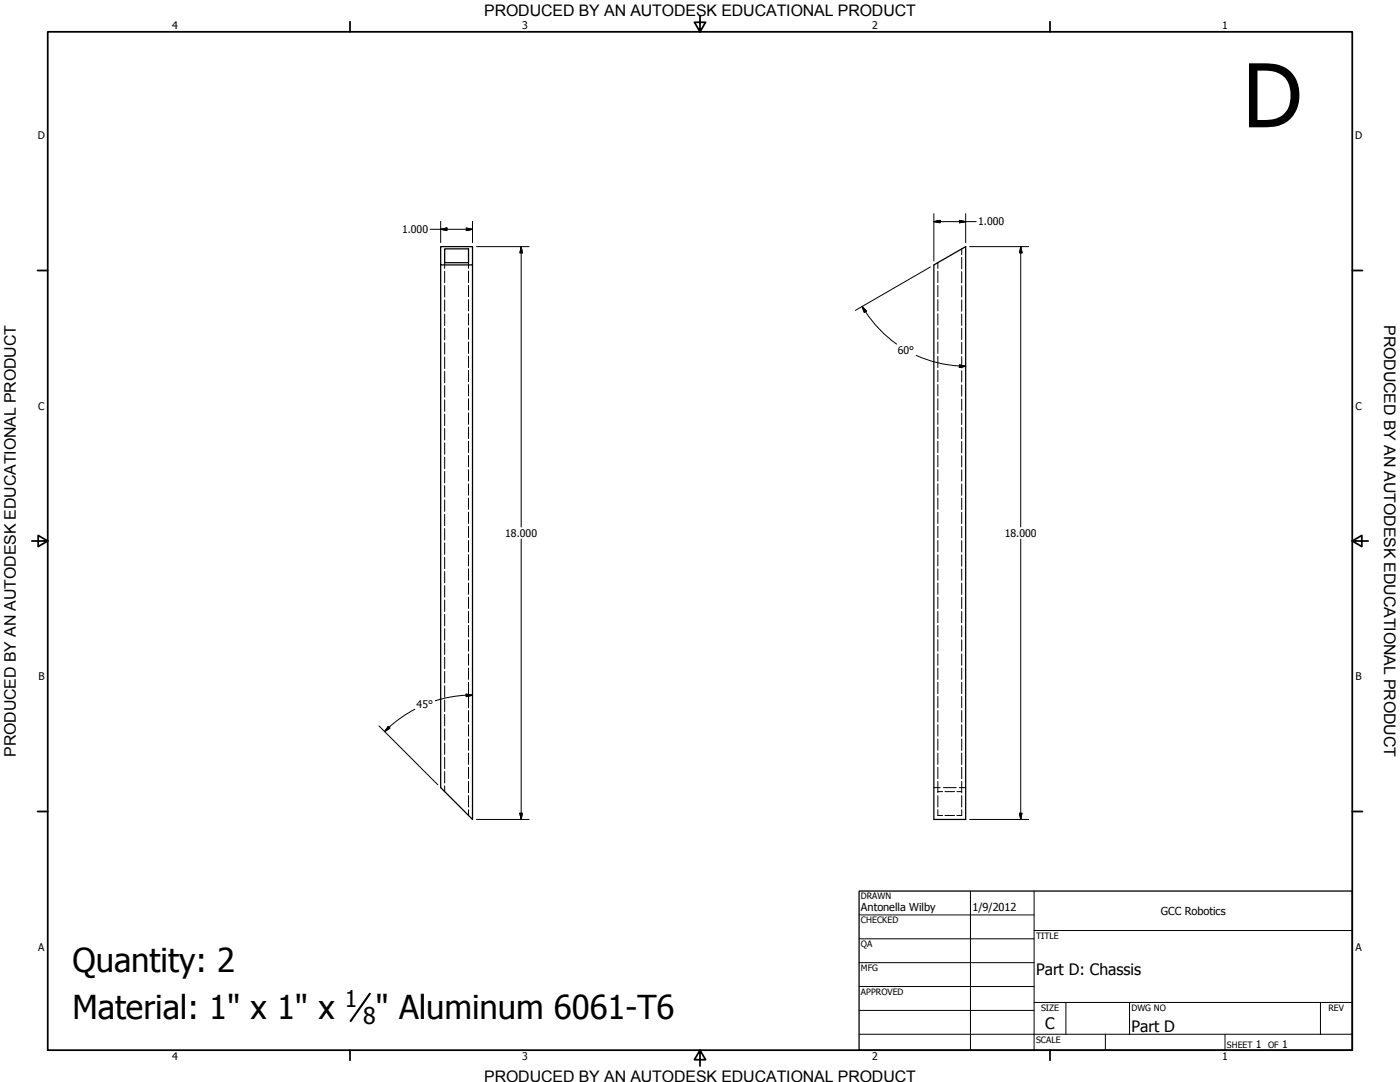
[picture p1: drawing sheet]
<svg xmlns="http://www.w3.org/2000/svg" width="559mm" height="432mm" viewBox="0 0 559 432" stroke-linecap="round" stroke-linejoin="round" font-family="sans-serif">
<!-- layer: Visible (ANSI) -->
<path d="M175.9 98.4h12.7v7.3h-12.7zM177.5 99.3h9.5v5.5h-9.5zM175.9 105.7v208.6l12.7 12.7v-221.3M372.7 105.7l12.7-7.3v228.6h-12.7z" fill="none" stroke="#000" stroke-width=".51"/>
<!-- layer: Hidden (ANSI) -->
<g fill="none" stroke="#000" stroke-width=".4">
<path d="M383.9 99.3v2.3M177.5 104.8v2.3M177.5 108.3v4.5M177.5 114v4.6M177.5 119.7v4.5M187 104.8v2.3M187 108.2v4.6M187 113.9v4.5M187 119.6v4.5M374.3 104.8v2.3M374.3 108.2v4.6M374.3 113.9v4.5"/>
<path d="M374.3 119.6v4.5M383.9 102.7v4.6M383.9 108.4v4.5M383.9 114v4.6M383.9 119.7v4.5M177.5 125.3v4.6M177.5 131.1v4.5M177.5 136.8v4.6M187 125.2v4.5M187 130.9v4.5M187 136.5v4.5M374.3 125.2v4.5"/>
<path d="M374.3 130.9v4.5M374.3 136.5v4.5M383.9 125.3v4.6M383.9 131v4.5M383.9 136.7v4.5M177.5 142.5v4.6M177.5 148.2v4.6M177.5 153.9v4.6M177.5 159.6v4.5M187 142.2v4.5M187 147.8v4.5M187 153.5v4.5"/>
<path d="M187 159.1v4.5M374.3 142.2v4.5M374.3 147.8v4.5M374.3 153.5v4.5M374.3 159.1v4.5M383.9 142.3v4.5M383.9 148v4.5M383.9 153.6v4.5M383.9 159.3v4.5M177.5 165.3v4.6M177.5 171v4.6M177.5 176.7v4.6"/>
<path d="M187 164.8v4.6M187 170.4v4.6M187 176.1v4.6M374.3 164.8v4.6M374.3 170.4v4.6M374.3 176.1v4.6M383.9 164.9v4.5M383.9 170.6v4.5M383.9 176.2v4.5M177.5 182.4v4.6M177.5 188.2v4.5M177.5 193.8v4.6"/>
<path d="M177.5 199.5v4.6M187 181.7v4.6M187 187.5v4.5M187 193.1v4.5M187 198.8v4.5M374.3 181.7v4.6M374.3 187.5v4.5M374.3 193.1v4.5M374.3 198.8v4.5M383.9 181.9v4.5M383.9 187.5v4.5M383.9 193.2v4.5"/>
<path d="M383.9 198.8v4.5M177.5 205.2v4.6M177.5 210.9v4.6M177.5 216.7v4.5M187 204.4v4.5M187 210.1v4.5M187 215.7v4.5M374.3 204.4v4.5M374.3 210.1v4.5M374.3 215.7v4.5M383.9 204.5v4.5M383.9 210.1v4.5"/>
<path d="M383.9 215.8v4.5M177.5 222.4v4.5M177.5 228.1v4.5M177.5 233.7v4.6M177.5 239.5v4.5M187 221.4v4.5M187 227v4.5M187 232.7v4.5M187 238.3v4.5M374.3 221.4v4.5M374.3 227v4.5M374.3 232.7v4.5"/>
<path d="M374.3 238.3v4.5M383.9 221.4v4.5M383.9 227.1v4.5M383.9 232.7v4.5M383.9 238.4v4.5M177.5 245.2v4.5M177.5 250.9v4.6M177.5 256.6v4.6M187 244v4.5M187 249.6v4.6M187 255.3v4.5M374.3 244v4.5"/>
<path d="M374.3 249.6v4.6M374.3 255.3v4.5M383.9 244v4.5M383.9 249.7v4.5M383.9 255.3v4.5M177.5 262.3v4.5M177.5 268v4.5M177.5 273.7v4.6M177.5 279.4v4.6M187 261v4.5M187 266.6v4.5M187 272.3v4.5"/>
<path d="M187 277.9v4.5M374.3 261v4.5M374.3 266.6v4.5M374.3 272.3v4.5M374.3 277.9v4.5M383.9 261v4.5M383.9 266.6v4.5M383.9 272.3v4.5M383.9 277.9v4.5M177.5 285.1v4.6M177.5 290.8v4.6M177.5 296.5v4.6"/>
<path d="M187 283.6v4.5M187 289.2v4.6M187 294.9v4.5M374.3 283.6v4.5M374.3 289.2v4.6M374.3 294.9v4.5M383.9 283.6v4.6M383.9 289.2v4.6M383.9 294.9v4.6M177.5 302.2v4.6M177.5 307.9v4.6M177.5 313.6v2.3"/>
<path d="M187 300.5v4.6M187 306.2v4.5M187 311.8v4.6M187 317.5v4.6M372.7 314.3h2.6M374.3 300.5v4.6M374.3 306.2v4.5M374.3 311.8v4.6M374.3 317.5v4.6M374.3 315.9h1.9M376.6 314.3h5M377.2 315.9h3.8"/>
<path d="M382 315.9h1.9M382.9 314.3h2.5M383.9 300.5v4.6M383.9 306.2v4.6M383.9 311.8v4.6M383.9 317.5v4.6M187 323.2v2.2M374.3 323.2v2.2h1.9M377.2 325.4h3.8M383.9 323.2v2.2h-1.9"/>
</g>
<!-- layer: Border (ANSI) -->
<g fill="none" stroke="#000" stroke-width=".7">
<path d="M19 12.7h520.8v406.4h-520.8zM139.7 8.6v4.1M279.4 6.3v6.4l-2.2-3.8h4.4l-2.2 3.8M419.1 8.6v4.1M15 107.9h4M539.8 107.9h4M12.7 215.9h6.3l-3.8-2.2v4.4l3.8-2.2M539.8 215.9l3.8 2.2v-4.4l-3.8 2.2h6.3M15 323.8h4M539.8 323.8h4M139.7 419.1v4.1M279.4 419.1l2.2 3.8h-4.4l2.2-3.8v6.3"/>
<path d="M419.1 419.1v4.1"/>
</g>
<!-- layer: Title (ANSI) -->
<g fill="none" stroke="#000" stroke-width=".4">
<path d="M387.3 355.6v63.5M412.7 355.6v63.5M342.9 365.1h69.8M342.9 374.6h69.8M412.7 371.3h127.1M342.9 384.2h69.8M342.9 393.7h69.8M342.9 412.7h196.9M342.9 403.2h69.8M412.7 400h127.1M425.4 400v12.7M441.2 412.7v6.4"/>
<path d="M450.8 400v12.7M488.9 412.7v6.4M527 400v12.7"/>
</g>
<path d="M342.9 355.6h196.9v63.5h-196.9z" fill="none" stroke="#000" stroke-width=".51"/>
<!-- layer: Dimension (ANSI) -->
<g fill="none" stroke="#000" stroke-width=".4">
<path d="M171.7 91.5h16.9M175.9 91.5l2.5-.5v1zM175.9 88.3v8.5M186.1 91l2.5 .5-2.5 .5zM188.6 88.3v8.5M190.2 98.4h21M208 98.4l.5 2.5h-1zM208 98.4v111.9M372.7 88.5l2.5-.6v1zM372.7 88.5h16.9M372.7 85.3v18.8M383 87.9l2.4 .6-2.4 .4z"/>
<path d="M385.4 85.3v11.5M387 98.4h23.6M407.4 98.4l.5 2.5h-.9zM407.4 98.4v111.9M371.3 106.6l-29.9 17.3M344.1 122.3l1.7 1.8-.8 .6zM344.1 122.3l1.3 2.1M345.5 124.4a47.7 47.7 0 0 0 12.4 12.9M365.7 141.8a49.1 49.1 0 0 0 19.7 4.4M383 145.6l2.4 .6-2.5 .4zM208 215.1v111.9M407.4 215.1v111.9"/>
<path d="M186.1 277l2.5 .4-2.5 .6zM186.1 277.4l-6.8 .9-5.6 1.4M188.6 277.4l-2.5 .1M151.3 289.7l23.5 23.5M155 289.9l.6 .7-2.1 1.4zM165.6 283.1l-4 2.2a45.7 45.7 0 0 0-8.1 6.7M190.2 327h21M207.5 324.5h1l-.5 2.5zM387 327h23.6M407 324.5h.9l-.5 2.5z"/>
</g>
<g fill="#000" stroke="#000" stroke-width=".4">
<path d="M175.9 91.5l2.5-.5zM175.9 91.5l2.5-.5v1zM186.1 92l2.5-.5zM186.1 91l2.5 .5-2.5 .5zM372.7 88.5l2.5-.6zM372.7 88.5l2.5-.6v1zM383 88.9l2.4-.4zM383 87.9l2.4 .6-2.4 .4zM208 98.4l.5 2.5zM208 98.4l.5 2.5h-1zM407.4 98.4l.5 2.5zM407.4 98.4l.5 2.5h-.9z"/>
<path d="M344.1 122.3l1.7 1.8zM344.1 122.3l1.7 1.8-.8 .6zM382.9 146.6l2.5-.4zM383 145.6l2.4 .6-2.5 .4zM186.1 278l2.5-.6zM186.1 277l2.5 .4-2.5 .6zM155 289.9l-1.5 2.1zM155 289.9l.6 .7-2.1 1.4zM207.5 324.5l.5 2.5zM207.5 324.5h1l-.5 2.5zM407 324.5l.4 2.5zM407 324.5h.9l-.5 2.5z"/>
</g>
<!-- layer: Symbol (ANSI) -->
<path d="M147.6 396.6l-7.6 10.9" fill="none" stroke="#000" stroke-width=".83"/>
<text font-size="35.1" x="495.9" y="50.8">D</text>
<g font-size="13.1">
<text x="29" y="388">Quantity: 2</text>
<text x="29" y="406.8">Material: 1&quot; x 1&quot; x</text>
<text x="149.9" y="406.8">&quot; Aluminum 6061-T6</text>
</g>
<g font-size="9.2">
<text x="137.7" y="402">1</text>
<text x="144.9" y="408.8">8</text>
</g>
<g font-size="6.4">
<text x="552.4" y="129.8" transform="rotate(90 552.4 129.8)">PRODUCED BY AN AUTODESK EDUCATIONAL PRODUCT</text>
<text x="6.3" y="302" transform="rotate(-90 6.3 302)">PRODUCED BY AN AUTODESK EDUCATIONAL PRODUCT</text>
</g>
<g font-size="6.3">
<text x="193.3" y="6.3">PRODUCED BY AN AUTODESK EDUCATIONAL PRODUCT</text>
<text x="413.5" y="389.1">Part D: Chassis</text>
<text x="417.2" y="410.6">C</text>
<text x="451.6" y="411.9">Part D</text>
<text x="193.3" y="431.8">PRODUCED BY AN AUTODESK EDUCATIONAL PRODUCT</text>
</g>
<g font-size="4.4">
<text x="343.7" y="363.5">Antonella Wilby</text>
<text x="388.1" y="363.7">1/9/2012</text>
<text x="463.4" y="365.1">GCC Robotics</text>
</g>
<g font-size="4.2">
<text x="68.7" y="11.7">4</text>
<text x="208.4" y="11.7">3</text>
<text x="348.1" y="11.7">2</text>
<text x="487.8" y="11.7">1</text>
<text x="15.1" y="55.5">D</text>
<text x="540.9" y="55.5">D</text>
<text x="390.5" y="90">1.000</text>
<text x="160.5" y="93">1.000</text>
<text x="358.3" y="141.3">60°</text>
<text x="15.2" y="163.4">C</text>
<text x="541" y="163.4">C</text>
<text x="201.6" y="214.2">18.000</text>
<text x="401.1" y="214.2">18.000</text>
<text x="15.3" y="271.4">B</text>
<text x="541.1" y="271.4">B</text>
<text x="166.3" y="282.7">45°</text>
<text x="15.2" y="379.3">A</text>
<text x="541" y="379.3">A</text>
<text x="501.3" y="418.3">1</text>
<text x="511.8" y="418.3">1</text>
<text x="68.7" y="423.2">4</text>
<text x="208.4" y="423.2">3</text>
<text x="348.1" y="423.2">2</text>
<text x="487.8" y="423.2">1</text>
</g>
<g font-size="3.5">
<text x="343.7" y="358.9">DRAWN</text>
<text x="343.7" y="368.5">CHECKED</text>
<text x="413.5" y="374.6">TITLE</text>
<text x="343.7" y="378">QA</text>
<text x="343.7" y="387.5">MFG</text>
<text x="343.7" y="397.1">APPROVED</text>
<text x="415.5" y="403.4">SIZE</text>
<text x="451.6" y="403.4">DWG NO</text>
<text x="530.3" y="403.4">REV</text>
<text x="413.5" y="416.1">SCALE</text>
<text x="489.7" y="418.3">SHEET</text>
<text x="506.2" y="418.3">OF</text>
</g>
</svg>
